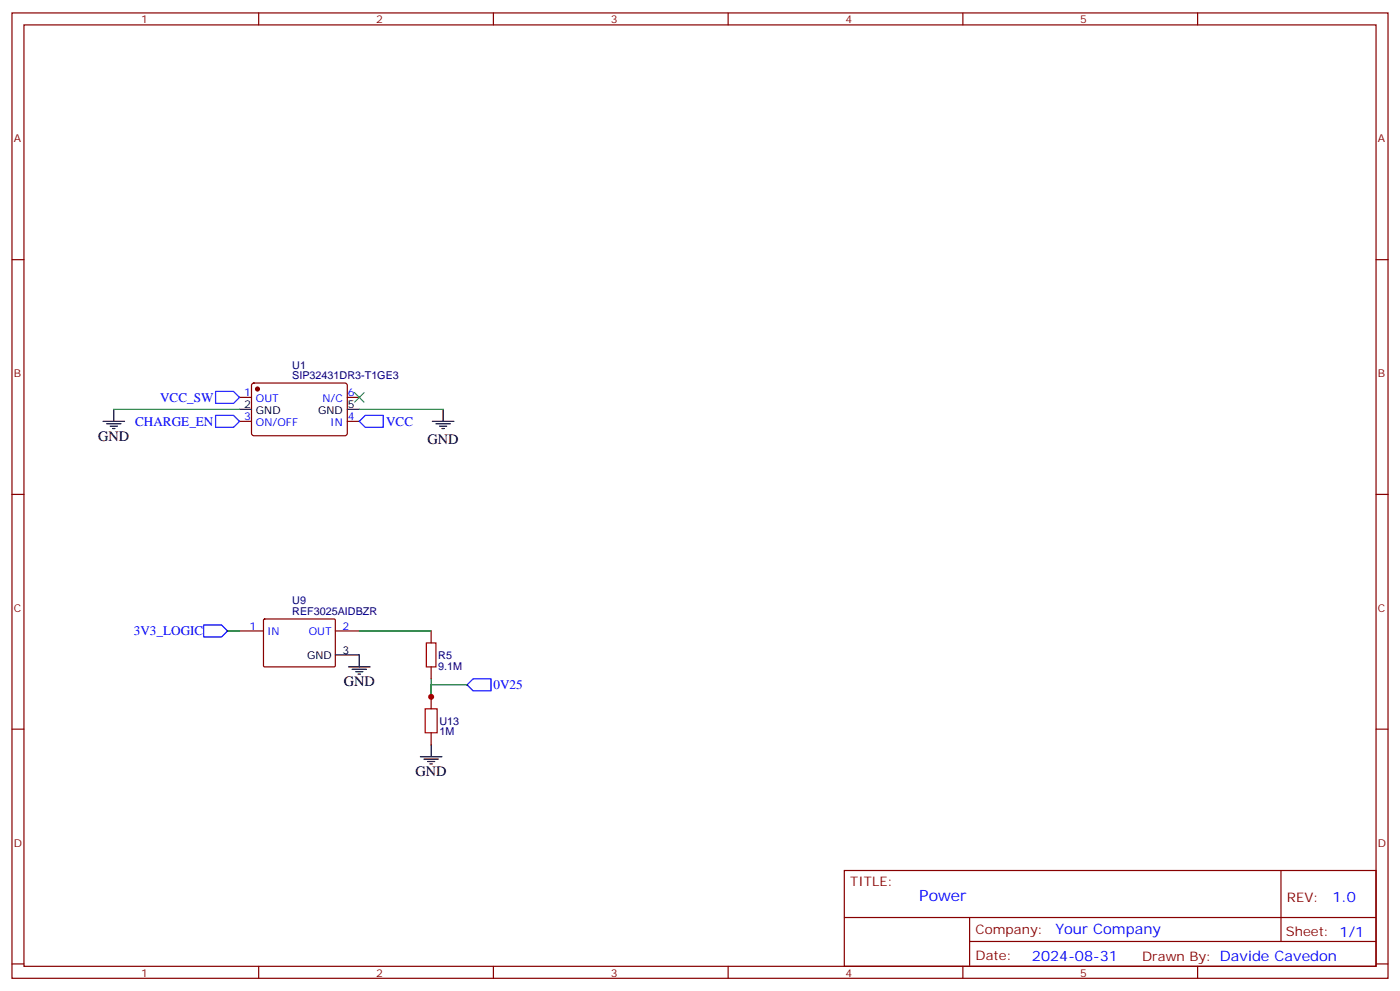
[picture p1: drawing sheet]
<svg xmlns="http://www.w3.org/2000/svg" width="412mm" height="292mm" viewBox="0 0 412 292" stroke-linecap="round" stroke-linejoin="round" font-family="sans-serif">
<g fill="none" stroke="#870000" stroke-width=".35">
<path d="M3.5 3.8h405.4v284.3h-405.4zM7.1 7.3h398.2v277.3h-398.2zM76.2 3.8v3.5M145.3 3.8v3.5M214.5 3.8v3.5M283.6 3.8v3.5M352.8 3.8v3.5M3.5 76.5h3.6M405.3 76.5h3.6M70.6 117.1h3.5M74.3 113l.5-.2 27.1 .1 .4 .6-.1 14.4-.6 .4h-27.1l-.4-.7v-14.1zM102.3 117.1h3.5"/>
<path d="M70.6 124.1h3.5M102.3 124.1h3.5M3.5 145.6h3.6M405.3 145.6h3.6M70.6 185.8h7M77.7 182.5l.3-.2 20.6 .1 .2 .3-.1 13.6-.3 .1h-20.6l-.2-.3zM98.8 185.8h7M127 185.8v3.6M127 196.4v3.6M3.5 214.8h3.6M127 205.2v3.6M127 215.8v3.6"/>
<path d="M405.3 214.8h3.6M248.7 256.4h156.6v28.2h-156.6zM377.3 256.4v20.9M248.7 270.2h156.5M285.6 277.3h119.6M285.6 270.2v14.2M3.5 283.9h3.6M76.2 284.6v3.5M145.3 284.6v3.5M214.5 284.6v3.5M283.6 284.6v3.5M352.8 284.6v3.5"/>
<path d="M405.3 283.9h3.6"/>
</g>
<circle cx="75.8" cy="114.6" r=".53" fill="#870000" stroke="#870000" stroke-width=".35"/>
<g fill="none" stroke="#000" stroke-width=".35">
<path d="M30.3 124.1h6.4M31.4 124.8h4.2M32.5 125.5h2.1M33.2 126.2h.7M33.5 120.6v3.5M70.6 120.6h3.5M102.3 120.6h3.5M127.4 124.1h6.3M128.4 124.8h4.2M129.5 125.5h2.1M130.2 126.2h.7M130.5 120.6v3.5"/>
<path d="M98.8 192.9h7v3.5M102.7 196.4h6.3M103.7 197.1h4.2M104.8 197.8h2.1M105.5 198.5h.7M127 219.4v3.5M123.8 222.9h6.4M124.9 223.6h4.2M125.9 224.3h2.2M126.6 225h.8"/>
</g>
<path d="M104.4 115.6l2.8 2.9M107.2 115.6l-2.8 2.9" fill="none" stroke="#3c3" stroke-width=".35"/>
<path d="M33.5 120.6h37.1M105.8 120.6h24.7M67 185.8h3.6M105.8 185.8h21.2M127 200v5.2v-3.5h10.6" fill="none" stroke="#008700" stroke-width=".35"/>
<path d="M63.5 115.3h5.3l1.8 1.8-1.8 1.7h-5.3zM63.5 122.3h5.3l1.8 1.8-1.8 1.8h-5.3zM105.8 124.1l1.8-1.8h5.3v3.6h-5.3zM60 184.1h5.3l1.7 1.7-1.7 1.8h-5.3zM137.6 201.7l1.7-1.7h5.3v3.5h-5.3z" fill="none" stroke="#00f" stroke-width=".35"/>
<path d="M125.6 189.4h2.8v7h-2.8zM125.2 208.8h3.6v7h-3.6z" fill="none" stroke="#a10000" stroke-width=".35"/>
<circle cx="127" cy="205.2" r=".88" fill="#c00"/>
<text font-size="4.6" fill="#00f" x="270.8" y="265.4">Power</text>
<g font-size="4.2">
<text x="28.9" y="129.8">GND</text>
<text x="125.9" y="130.8">GND</text>
<text x="101.2" y="202.1">GND</text>
<text x="122.4" y="228.5">GND</text>
</g>
<g font-size="4.2" fill="#00f">
<text x="392.5" y="265.7">1.0</text>
<text x="310.9" y="275.2">Your Company</text>
<text x="304" y="283">2024-08-31</text>
</g>
<g font-size="3.9" fill="#00f">
<text x="47.2" y="118.3">VCC_SW</text>
<text x="39.8" y="125.4">CHARGE_EN</text>
<text x="113.7" y="125.5">VCC</text>
<text x="39.4" y="187">3V3_LOGIC</text>
<text x="145.3" y="202.9">0V25</text>
</g>
<g font-size="3.9" fill="#800">
<text x="250.5" y="261">TITLE:</text>
<text x="379.1" y="265.7">REV:</text>
<text x="287.4" y="275.2">Company:</text>
<text x="378.7" y="275.8">Sheet: 1/1</text>
<text x="287.4" y="282.9">Date:</text>
<text x="336.4" y="282.9">Drawn By: Davide Cavedon</text>
</g>
<g font-size="3.2" fill="#800">
<text x="41.6" y="6.8">1</text>
<text x="110.8" y="6.8">2</text>
<text x="179.9" y="6.8">3</text>
<text x="249.1" y="6.8">4</text>
<text x="318.2" y="6.8">5</text>
<text x="4.1" y="41.9">A</text>
<text x="405.9" y="41.9">A</text>
<text x="4.1" y="111.1">B</text>
<text x="405.9" y="111.1">B</text>
<text x="4.1" y="180.2">C</text>
<text x="405.9" y="180.2">C</text>
<text x="4.1" y="249.3">D</text>
<text x="405.9" y="249.3">D</text>
<text x="41.6" y="287.6">1</text>
<text x="110.8" y="287.6">2</text>
<text x="179.9" y="287.6">3</text>
<text x="249.1" y="287.6">4</text>
<text x="318.2" y="287.6">5</text>
</g>
<g font-size="3.2" fill="#000080">
<text x="86.1" y="111.8">SIP32431DR3-T1GE3</text>
<text x="86.1" y="108.6">U1</text>
<text x="86.1" y="177.9">U9</text>
<text x="86.1" y="181.1">REF3025AIDBZR</text>
<text x="129.1" y="197.2">9.1M</text>
<text x="129.1" y="194">R5</text>
<text x="129.5" y="213.4">U13</text>
<text x="129.5" y="216.6">1M</text>
</g>
<g font-size="3.2" fill="#00f">
<text x="71.9" y="116.7">1</text>
<text x="75.4" y="118.5">OUT</text>
<text x="95" y="118.5">N/C</text>
<text x="102.5" y="116.7">6</text>
<text x="71.9" y="123.8">3</text>
<text x="75.4" y="125.5">ON/OFF</text>
<text x="97.3" y="125.5">IN</text>
<text x="102.5" y="123.8">4</text>
<text x="73.5" y="185.5">1</text>
<text x="100.9" y="185.5">2</text>
<text x="78.7" y="186.9">IN</text>
<text x="90.9" y="186.9">OUT</text>
</g>
<g font-size="3.2">
<text x="71.9" y="120.2">2</text>
<text x="75.4" y="122">GND</text>
<text x="93.7" y="122">GND</text>
<text x="102.5" y="120.2">5</text>
<text x="90.4" y="194">GND</text>
<text x="100.9" y="192.5">3</text>
</g>
</svg>
